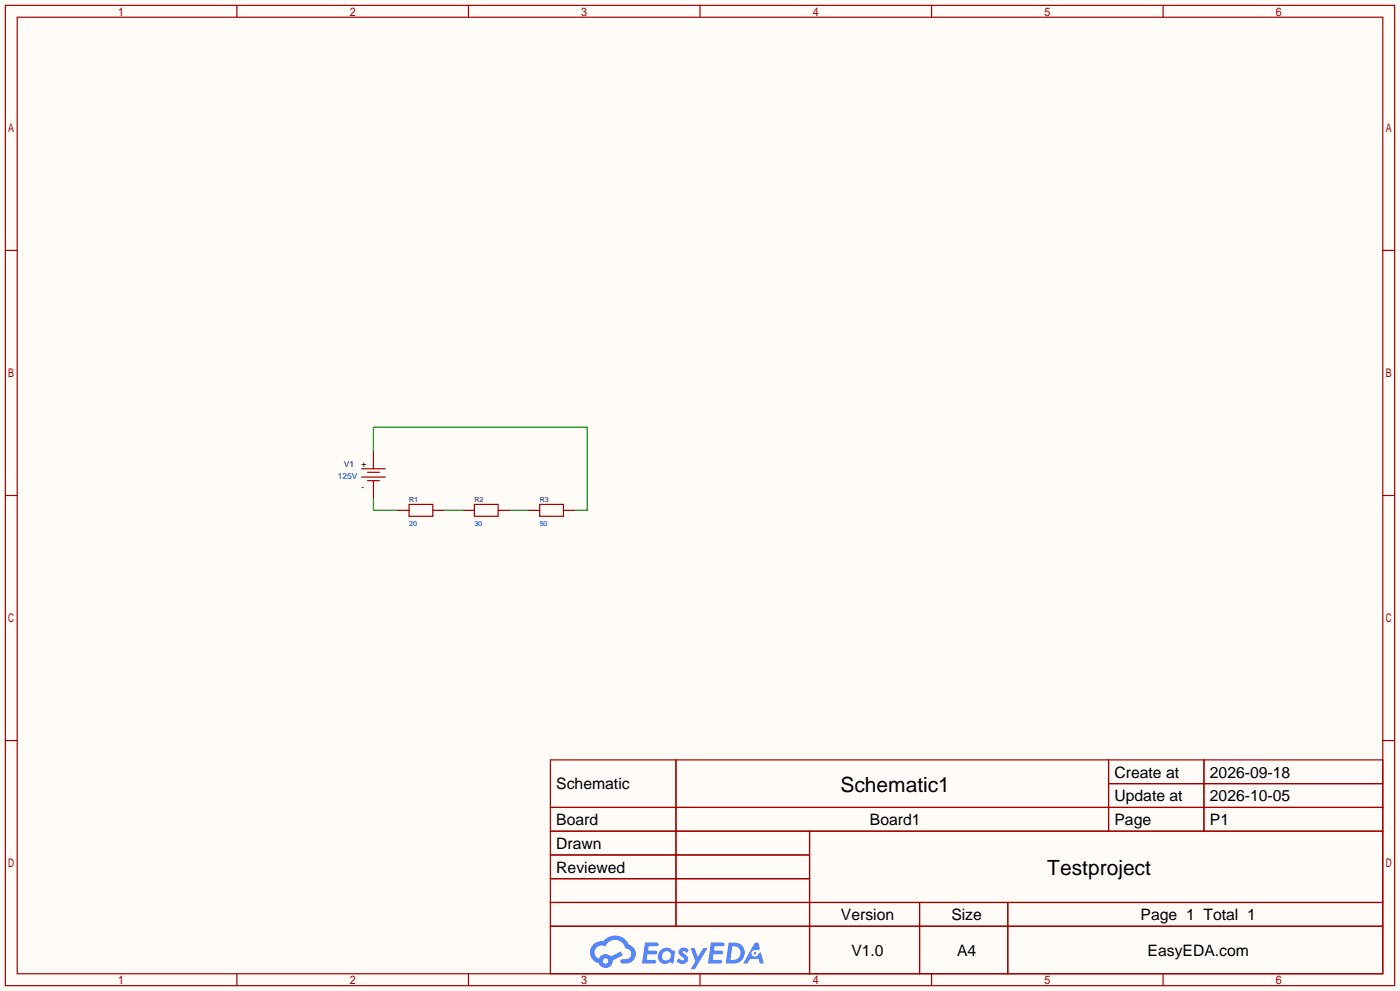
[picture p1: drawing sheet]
<svg xmlns="http://www.w3.org/2000/svg" width="299mm" height="212mm" viewBox="0 0 299 212" stroke-linecap="round" stroke-linejoin="round" font-family="sans-serif">
<path d="M0 0h299.5v211.8h-299.5z" fill="#fffcf7"/>
<g fill="none" stroke="#a10000" stroke-width=".25">
<path d="M1.1 1.1h297.2v209.6h-297.2zM3.7 3.7h292.1v204.5h-292.1zM50.7 1.1v2.6M100.2 1.1v2.6M149.7 1.1v2.6M199.3 1.1v2.6M248.8 1.1v2.6M1.1 53.5h2.6M295.8 53.5h2.5M1.1 105.9h2.6M295.8 105.9h2.5M1.1 158.3h2.6"/>
<path d="M295.8 158.3h2.5M117.7 162.4h178.1v45.8h-178.1zM117.7 172.6h178.1M117.7 177.7h178.1M144.6 162.4v35.6M173.2 177.7v30.5M237.1 162.4v15.3M237.1 167.5h58.7M257.5 162.4v15.3M117.7 182.8h55.5M117.7 192.9h178.1M117.7 187.8h55.5"/>
<path d="M117.7 198h178.1M196.7 192.9v15.3M215.6 192.9v15.3M50.7 208.2v2.5M100.2 208.2v2.5M149.7 208.2v2.5M199.3 208.2v2.5M248.8 208.2v2.5"/>
</g>
<g fill="#5487ff">
<path d="M145.5 202.8a1.3 1.3 0 0 1 1.8 .3l-.4 .6a.54 .54 0 0 0-.9-.2l.1 .2a1.28 1.28 0 0 1 .8 2 1.53 1.53 0 0 1-2.2-.3l.5-.6 .8 .5a.31 .31 0 0 0 .4-.3 .31 .31 0 0 0-.3-.3 1.12 1.12 0 0 1-.6-1.9z"/>
<path d="M147.7 202.7h.9l.7 1.9 1.1-1.9h.9l-2.7 4.5h-.9l1-1.7z"/>
<path d="M138 201.5h1.6a1.31 1.31 0 0 1 1.2 .2 .4 .4 0 0 1-.3 .6h-1.8l-.1 .9h1.6a.4 .4 0 0 1 .4 .4 .4 .4 0 0 1-.4 .4h-1.7l-.2 1.2h1.4a.46 .46 0 0 1 .5 .1 .46 .46 0 0 1 .1 .5l-.3 .2h-2.7z"/>
<path d="M152.1 201.5h1.6a1.32 1.32 0 0 1 1.3 .2 .39 .39 0 0 1-.4 .6h-1.7l-.2 .9h1.7a.4 .4 0 0 1 .3 .4 .4 .4 0 0 1-.4 .4h-1.7l-.2 1.2h1.4a.46 .46 0 0 1 .5 .1 .46 .46 0 0 1 .1 .5l-.3 .2h-2.7z"/>
<path d="M161.5 201.5h.7l.4 1.3-.7 .4a.75 .75 0 0 0-1.1 .3 .75 .75 0 0 0 .5 1 .75 .75 0 0 0 .9-.6l.6-.3 .6 2.4h-.9l-.2-1h-1.9l-.5 1h-.9z"/>
<path d="M155.9 201.5l-.7 4.5h1.5a2.27 2.27 0 0 0 2.6-2.3 2.27 2.27 0 0 0-2.7-2.2zM156.6 202.3a1.5 1.5 0 0 1 1.8 1.5 1.5 1.5 0 0 1-1.9 1.4h-.3z"/>
<path d="M141.3 203.1a1.6 1.6 0 0 0-.3 2.3 1.6 1.6 0 0 0 2.3 .2l.8 .4 .3-2.5-.2-.3h-.4a1.58 1.58 0 0 0-2.5-.1zM141.9 203.6a.98 .98 0 0 1 1.6 .5 .98 .98 0 0 1-1.1 1.2 .94 .94 0 0 1-.8-.6 .94 .94 0 0 1 .3-1.1z"/>
<path d="M126.9 201.9a2.37 2.37 0 0 0 1.2 4 1.54 1.54 0 0 0 1.7 1 1.54 1.54 0 0 0 1.3-1.6l2.1-1.1-.5-.8-2 1.1a1.57 1.57 0 0 0-2.6 .4 1.5 1.5 0 0 1-.8-2.1 1.5 1.5 0 0 1 2.2-.5 2.23 2.23 0 0 1 2.3-1.4 2.23 2.23 0 0 1 2 1.8 1.16 1.16 0 0 1 1.2 1.1 1.16 1.16 0 0 1-1 1.3h-.7a.47 .47 0 0 0-.6 .3 .47 .47 0 0 0 .4 .6 2.17 2.17 0 0 0 2.5-1 2.17 2.17 0 0 0-.3-2.7l-.8-.4a3.2 3.2 0 0 0-5.4-.7l-1.2 .1zM129 205.4a.58 .58 0 0 1 1.1 0 .58 .58 0 0 1-1.1 0z"/>
<circle cx="161.5" cy="203.8" r=".28"/>
</g>
<path d="M79.9 96.4v2.5M79.9 104v2.6M85 109.1h2.5M92.6 109.1h2.5M98.9 109.1h2.6M106.6 109.1h2.5M112.9 109.1h2.5M120.5 109.1h2.6" fill="none" stroke="#870000" stroke-width=".25"/>
<path d="M79.9 98.9v1.3M77.3 100.2h5.1M77.3 102h5.1M78.6 102.7h2.6M78.6 101h2.6M79.9 102.7v1.3M87.5 107.8h5.1v2.6h-5.1zM101.5 107.8h5.1v2.6h-5.1zM115.4 107.8h5.1v2.6h-5.1z" fill="none" stroke="#a10000" stroke-width=".25"/>
<path d="M79.9 96.4v-5.1h45.7v17.8h-2.5M79.9 106.6v2.5h5.1M95.1 109.1h3.8M109.1 109.1h3.8" fill="none" stroke="#008700" stroke-width=".25"/>
<g font-size="4.5">
<text x="179.8" y="169.3">Schematic1</text>
<text x="224" y="187.1">Testproject</text>
</g>
<g font-size="3.4">
<text x="238.4" y="166.2">Create at</text>
<text x="258.8" y="166.2">2026-09-18</text>
<text x="119" y="168.7">Schematic</text>
<text x="238.4" y="171.3">Update at</text>
<text x="258.8" y="171.3">2026-10-05</text>
<text x="119" y="176.4">Board</text>
<text x="186.1" y="176.4">Board1</text>
<text x="238.4" y="176.4">Page</text>
<text x="258.8" y="176.4">P1</text>
<text x="119" y="181.4">Drawn</text>
<text x="119" y="186.5">Reviewed</text>
<text x="179.9" y="196.7">Version</text>
<text x="203.5" y="196.7">Size</text>
<text x="244" y="196.7">Page 1 Total 1</text>
<text x="182.1" y="204.3">V1.0</text>
<text x="204.7" y="204.3">A4</text>
<text x="245.5" y="204.3">EasyEDA.com</text>
</g>
<text font-size="1.8" fill="#000080" x="73.5" y="99.8">V1</text>
<g font-size="1.8">
<text x="77.3" y="99.8">+</text>
<text x="77.3" y="104.8">-</text>
</g>
<text font-size="1.8" fill="#00f" x="72.3" y="102.3">125V</text>
<g font-size="1.5" fill="#000080">
<text x="87.5" y="107.4">R1</text>
<text x="101.5" y="107.4">R2</text>
<text x="115.4" y="107.4">R3</text>
</g>
<g font-size="1.5" fill="#00f">
<text x="87.5" y="112.5">20</text>
<text x="101.5" y="112.5">30</text>
<text x="115.4" y="112.5">50</text>
</g>
</svg>
